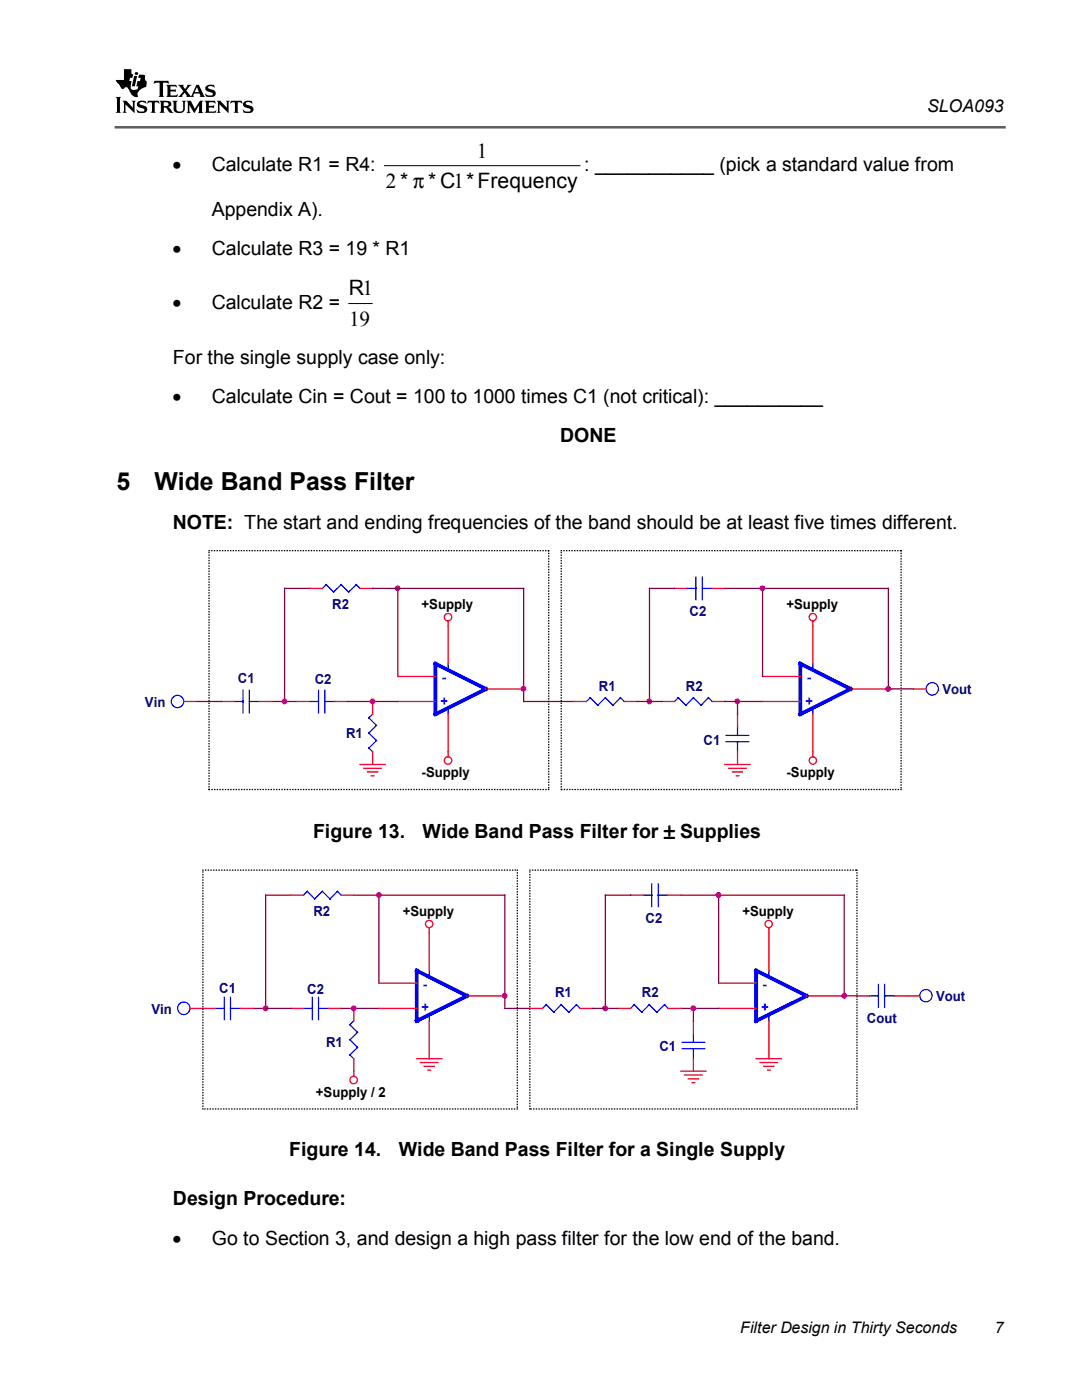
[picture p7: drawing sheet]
<svg xmlns="http://www.w3.org/2000/svg" width="216mm" height="279mm" viewBox="0 0 216 279" stroke-linecap="round" stroke-linejoin="round" font-family="sans-serif">
<g fill="#000">
<path d="M26.8 15.2h.6l-.5 2h-.6z" fill-rule="evenodd"/>
<path d="M24.7 13.8h1.5v.9l.4 .2-.2 .6h-.4l-.2 .7h.5l-.2 .8 .1 .8 .7 .1 .5-.1 .2-.6h-.4l.2-1h.5l.2-.7h-.5l.1-.6 1.3 .1-.1 .8 .4 .5v.5l-.2 .6h-.2a2.37 2.37 0 0 0-1.5 1.2l.2 .7a1.25 1.25 0 0 1-1.6-.8l-.3-.6a.57 .57 0 0 0-.5-.5 .57 .57 0 0 0-.6 .3 .89 .89 0 0 1-.8-.7l-.6-.7-.1-.3h1.6z" fill-rule="evenodd"/>
<path d="M30.8 16.1h2.8l.2 .6-.5-.2h-.6l-.2 .1v2.5l.2 .2h-1.1l.2-.1v-2.7h-.7l-.5 .2z" fill-rule="evenodd"/>
<path d="M33.2 16.9h2l.1 .6-.4-.3-.9 .1v.6h.9l.2-.1v.6l-.2-.2h-.9v.8l1 .1 .4-.3-.1 .5h-2.1l.2-.3v-1.7z" fill-rule="evenodd"/>
<path d="M35.5 16.9h1.2l-.2 .3 .4 .6 .5-.6-.1-.3h.9l-.4 .4-.6 .8 .9 1.1 .2-.3 .9-2h.5l1 2.2 .2 .2h-1.1l.2-.1-.2-.5h-1.1l-.1 .3 .1 .3h-1.6l.2-.2-.5-.6-.5 .6 .2 .2h-1l.5-.3 .6-.8z" fill-rule="evenodd"/>
<path d="M41.2 17.1l.6-.2 .7 .1 .2-.1 .1 .6-.5-.3h-.5l-.3 .2 .2 .3a1.45 1.45 0 0 1 1.4 1l-.3 .5-.4 .1h-1.2l-.3-.6 .7 .4 .8-.1a.37 .37 0 0 0 0-.5 .37 .37 0 0 0-.5-.1l-.1-.1a.72 .72 0 0 1-.7-.3 .72 .72 0 0 1 .1-.9z" fill-rule="evenodd"/>
<path d="M23.1 19.3h1l-.2 .3v2.7l.2 .2h-1l.2-.2v-2.7z" fill-rule="evenodd"/>
<path d="M24.4 20.1h.8l1.3 1.4v-1.2l-.2-.2h.8l-.2 .3v2.2l-1.9-1.8v1.4l.3 .3h-.9l.3-.4v-1.6z" fill-rule="evenodd"/>
<path d="M27.5 20.4l.5-.3h1l.2 .6-.7-.3-.5 .1a.22 .22 0 0 0-.2 .2 .22 .22 0 0 0 .2 .2h.2a1.15 1.15 0 0 1 1.2 1.1l-.1 .3-.5 .2-1.3 .1-.3-.8 .6 .5h.8l.1-.2a.43 .43 0 0 0-.1-.4 .43 .43 0 0 0-.4-.2 .71 .71 0 0 1-.8-.3 .71 .71 0 0 1 .1-.8z" fill-rule="evenodd"/>
<path d="M29.5 20.1h2.1l.2 .6-.4-.3h-.4l-.1 .1v1.8l.2 .2h-1l.2-.4v-1.5l-.1-.2h-.4l-.4 .3z" fill-rule="evenodd"/>
<path d="M31.8 20.1l1.6 .1a.6 .6 0 0 1 .8 .4v.4l-.7 .3 .4 .3 .7 .9a.97 .97 0 0 1-1.3-.8l-.2-.2h-.4v.9l.2 .1h-1.1l.3-.4v-1.6z" fill-rule="evenodd"/>
<path d="M34.4 20.1h1l-.2 .3v1.5l.1 .2 .4 .2 .6-.1 .2-.4v-1.4l-.2-.3h.8l-.2 .3v1.4a1.3 1.3 0 0 1-2 .5l-.3-.4v-1.6z" fill-rule="evenodd"/>
<path d="M37.2 20.1h.9l.8 1.6 1-1.6h.7l-.3 .3v1.9l.3 .3h-1.1l.2-.3v-1.3l-1 1.6-.9-1.6v1.3l.2 .3h-.8l.3-.3v-1.9z" fill-rule="evenodd"/>
<path d="M40.8 20.1h2.1l.1 .6-.4-.3h-.9v.7h.8l.2-.1v.6l-.1-.1h-.9v.7l1 .1 .4-.3-.1 .5h-2.2l.3-.4v-1.6z" fill-rule="evenodd"/>
<path d="M43.2 20.1h.8l1.3 1.4v-1.2l-.2-.2h.8l-.3 .3v2.2l-1.8-1.8v1.4l.2 .3h-.8l.3-.2v-1.9z" fill-rule="evenodd"/>
<path d="M46.1 20.1h2.1l.2 .6-.4-.3-.6 .1v1.8l.3 .2h-1.1l.3-.4v-1.5l-.1-.2h-.4l-.5 .3z" fill-rule="evenodd"/>
<path d="M48.8 20.2l.7-.1h.7l.2 .6-.7-.3h-.4a.24 .24 0 0 0-.2 .1 .24 .24 0 0 0 0 .3l.3 .2a1.07 1.07 0 0 1 1.2 1l-.1 .3-.5 .2-1.3 .1-.3-.8 .6 .5h.8a.36 .36 0 0 0 .2-.5 .36 .36 0 0 0-.4-.2 .99 .99 0 0 1-1.1-.9z" fill-rule="evenodd"/>
<circle cx="27.2" cy="14.6" r=".31"/>
</g>
<g fill="#fff">
<path d="M39.3 17.4l.4 1h-.9z"/>
<path d="M32.7 20.4l.8 .1 .1 .5-.3 .2h-.6z" fill-rule="evenodd"/>
</g>
<path d="M22.9 25.4h177.8" fill="none" stroke="#606060" stroke-width=".51"/>
<path d="M76.7 33.1h39M69.6 60.6h4.7" fill="none" stroke="#000" stroke-width=".2"/>
<g fill="none" stroke="#800040" stroke-width=".25">
<path d="M61.8 117.4h-5v22.6M74.4 117.4h30.1v22.6h10M79.4 117.4v17.6M134.6 117.4h-5v22.6M144.6 117.4h32.7v20.1h5M152.2 117.4v17.6M39.2 140h5M54.3 140h5M69.3 140h10.1M127.1 140h5M144.6 140h7.6M147.2 140v2.5"/>
<path d="M58.1 178.6h-5.1v22.7M70.6 178.6h30.1v22.7h5M75.6 178.6v17.6M125.8 178.6h-5v22.7M135.9 178.6h32.6v20.2h2.5M143.4 178.6v17.6M50.5 201.3h7.6M68.1 201.3h7.5M118.3 201.3h5M135.9 201.3h7.5M138.4 201.3v2.5"/>
</g>
<g fill="#f0f" stroke="#f0f" stroke-width=".25">
<circle cx="79.3" cy="117.4" r=".47"/>
<circle cx="129.5" cy="140" r=".48"/>
<circle cx="147.1" cy="140" r=".48"/>
<circle cx="177.2" cy="137.5" r=".49"/>
<circle cx="104.4" cy="137.5" r=".48"/>
<circle cx="152.1" cy="117.4" r=".48"/>
<circle cx="56.8" cy="140" r=".49"/>
<circle cx="74.3" cy="140" r=".49"/>
<circle cx="143.3" cy="178.6" r=".48"/>
<circle cx="53" cy="201.2" r=".49"/>
<circle cx="100.7" cy="198.7" r=".49"/>
<circle cx="70.6" cy="201.2" r=".49"/>
<circle cx="138.3" cy="201.2" r=".49"/>
<circle cx="75.6" cy="178.6" r=".49"/>
<circle cx="120.8" cy="201.2" r=".49"/>
<circle cx="168.4" cy="198.7" r=".48"/>
</g>
<g fill="none" stroke="#00f" stroke-width=".25">
<path d="M64.3 117.4l.8-.7 1.5 1.5 1.5-1.5 1.5 1.5 1.5-1.5 .8 .7M137.1 117.4h1.8M138.9 115.1v4.6M140.1 117.4h2M140.1 115.1v4.6M46.8 140h1.7M48.5 137.8v4.5M49.8 140h1.9M49.8 137.8v4.5M61.8 140h1.8M63.6 137.8v4.5M64.8 140h2"/>
<path d="M64.8 137.8v4.5M89.4 132.5v1.2M117 140l.8-.8 1.5 1.6 1.5-1.6 1.5 1.6 1.5-1.6 .8 .8M134.6 140l.8-.8 1.5 1.6 1.5-1.6 1.5 1.6 1.5-1.6 .7 .8M162.2 132.5v1.2M74.4 142.5l-.8 .8 1.5 1.5-1.5 1.5 1.5 1.5-1.5 1.5 .8 .7M89.4 141.3v1.2M144.9 148h4.5M144.9 146.8h4.5M147.2 145v1.8M147.2 148v2M162.2 141.3v1.2"/>
<path d="M60.6 178.6l.7-.7 1.5 1.5 1.5-1.5 1.5 1.5 1.5-1.5 .8 .7M128.3 178.6h1.8M130.1 176.4v4.5M131.3 178.6h2M131.3 176.4v4.5M44.8 199v4.5M46 199v4.5M62.3 199v4.5M63.6 199v4.5M85.7 193.7v1.3M153.4 193.7v1.3M173.5 198.8h1.8"/>
<path d="M175.3 196.5v4.5M176.5 198.8h2M176.5 196.5v4.5M43 201.3h1.8M46 201.3h2M60.6 201.3h1.7M63.6 201.3h2M70.6 203.8l-.8 .7 1.5 1.5-1.5 1.5 1.5 1.5-1.5 1.5 .8 .8M85.7 202.5v1.3M108.3 201.3l.7-.8 1.5 1.5 1.5-1.5 1.5 1.5 1.5-1.5 .8 .8M125.8 201.3l.7-.8 1.6 1.5 1.5-1.5 1.5 1.5 1.5-1.5 .7 .8M136.1 209.3h4.5"/>
<path d="M136.1 208h4.5M138.4 206.3v1.7M138.4 209.3v2M153.4 202.5v1.3"/>
<circle cx="186" cy="137.5" r="1.24"/>
<circle cx="35.4" cy="140" r="1.24"/>
<circle cx="184.8" cy="198.7" r="1.23"/>
<circle cx="36.7" cy="201.2" r="1.24"/>
</g>
<g fill="none" stroke="#f00" stroke-width=".25">
<path d="M61.8 117.4h2.5M71.9 117.4h2.5M134.6 117.4h2.5M142.1 117.4h2.5M36.7 140h2.5M44.2 140h2.6M51.7 140h2.6M59.3 140h2.5M66.8 140h2.5M74.4 140v2.5M79.4 140h7.5M79.4 135h7.5"/>
<path d="M89.4 124v8.5M97 137.5h7.5M114.5 140h2.5M124.6 140h2.5M132.1 140h2.5M142.1 140h2.5M152.2 140h7.5M152.2 135h7.5M162.2 124v8.5M169.7 137.5h7.6M182.3 137.5h2.5M71.9 152.6h4.9"/>
<path d="M72.6 153.3h3.5M73.3 154.1h2.1M74.1 154.8h.5M74.4 150v2.6M89.4 142.5v8.5M144.6 152.6h5.1M145.4 153.3h3.5M146.1 154.1h2M146.9 154.8h.5M147.2 142.5v2.5M147.2 150v2.6M162.2 142.5v8.5"/>
<path d="M58.1 178.6h2.5M68.1 178.6h2.5M125.8 178.6h2.5M133.3 178.6h2.6M75.6 196.2h7.6M85.7 185.2v8.5M93.2 198.8h7.5M143.4 196.2h7.5M153.4 185.2v8.5M161 198.8h7.5M171 198.8h2.5M178.5 198.8h5"/>
<path d="M37.9 201.3h5.1M48 201.3h2.5M58.1 201.3h2.5M65.6 201.3h2.5M70.6 201.3v2.5M70.6 211.3v3.5M75.6 201.3h7.6M83.2 211.3h5M83.9 212h3.5M84.6 212.8h2.1M85.4 213.6h.5M85.7 203.8v7.5"/>
<path d="M105.7 201.3h2.6M115.8 201.3h2.5M123.3 201.3h2.5M133.3 201.3h2.6M135.9 213.8h5M136.6 214.5h3.5M137.3 215.3h2.1M138.1 216.1h.5M138.4 203.8v2.5M138.4 211.3v2.5M143.4 201.3h7.5M150.9 211.3h5"/>
<path d="M151.7 212h3.5M152.4 212.8h2M153.2 213.6h.5M153.4 203.8v7.5"/>
<circle cx="89.4" cy="123.2" r=".75"/>
<circle cx="162.2" cy="123.2" r=".73"/>
<circle cx="89.4" cy="151.8" r=".75"/>
<circle cx="162.2" cy="151.8" r=".73"/>
<circle cx="85.6" cy="184.4" r=".74"/>
<circle cx="153.4" cy="184.4" r=".72"/>
<circle cx="70.6" cy="215.5" r=".75"/>
</g>
<path d="M86.9 132.5l10.1 5-10.1 5zM159.7 132.5l10 5-10 5zM83.2 193.7l10 5.1-10 5zM150.9 193.7l10.1 5.1-10.1 5z" fill="none" stroke="#00f" stroke-width=".75"/>
<g fill="none" stroke="#000" stroke-width=".25" stroke-dasharray="0 .5">
<path d="M41.7 109.9h67.8M109.5 109.9v47.7M112 109.9h67.8M179.8 109.9v47.7M41.7 157.6v-47.7M109.5 157.6h-67.8M112 157.6v-47.7M179.8 157.6h-67.8M40.5 173.7h62.7M103.2 173.7v47.6M105.7 173.7h65.3M171 173.7v47.6"/>
<path d="M40.5 221.3v-47.6M103.2 221.3h-62.7M105.7 221.3v-47.6M171 221.3h-65.3"/>
</g>
<g font-size="5">
<text x="23.2" y="97.9">5</text>
<text x="30.8" y="97.9">Wide Band Pass Filter</text>
</g>
<g font-size="4.2">
<text x="95.1" y="31.5">1</text>
<text x="77" y="37.5">2 * π * C1*Frequency</text>
<text x="69.6" y="59">R1</text>
<text x="69.7" y="65">19</text>
</g>
<g font-size="3.9">
<text x="34.4" y="34.1">•</text>
<text x="42.3" y="34.1">Calculate R1 = R4:</text>
<text x="116.6" y="34.1">: ___________ (pick a standard value from</text>
<text x="42.3" y="43">Appendix A).</text>
<text x="34.4" y="50.9">•</text>
<text x="42.3" y="50.9">Calculate R3 = 19 * R1</text>
<text x="34.4" y="61.6">•</text>
<text x="42.3" y="61.6">Calculate R2 =</text>
<text x="34.5" y="72.7">For the single supply case only:</text>
<text x="34.4" y="80.5">•</text>
<text x="42.3" y="80.5">Calculate Cin = Cout = 100 to 1000 times C1 (not critical): __________</text>
<text x="111.8" y="88.2">DONE</text>
<text x="34.5" y="105.7">NOTE: The start and ending frequencies of the band should be at least five times different.</text>
<text x="62.5" y="167.3">Figure 13.</text>
<text x="84.3" y="167.3">Wide Band Pass Filter for ± Supplies</text>
<text x="57.7" y="230.8">Figure 14.</text>
<text x="79.6" y="230.8">Wide Band Pass Filter for a Single Supply</text>
<text x="34.5" y="240.6">Design Procedure:</text>
<text x="34.4" y="248.5">•</text>
<text x="42.3" y="248.5">Go to Section 3, and design a high pass filter for the low end of the band.</text>
</g>
<text font-size="3.5" x="185" y="22.3">SLOA093</text>
<g font-size="3.2">
<text x="147.7" y="266">Filter Design in Thirty Seconds</text>
<text x="198.5" y="266">7</text>
</g>
<g font-size="2.8" fill="#000080">
<text x="66.3" y="121.5">R2</text>
<text x="137.6" y="123">C2</text>
<text x="47.5" y="136.3">C1</text>
<text x="62.8" y="136.6">C2</text>
<text x="119.5" y="137.8">R1</text>
<text x="136.9" y="137.8">R2</text>
<text x="28.9" y="141.1">Vin</text>
<text x="188.1" y="138.6">Vout</text>
<text x="69.1" y="147.4">R1</text>
<text x="140.4" y="148.6">C1</text>
<text x="62.5" y="182.8">R2</text>
<text x="128.8" y="184.2">C2</text>
<text x="30.2" y="202.3">Vin</text>
<text x="43.7" y="198.1">C1</text>
<text x="61.3" y="198.3">C2</text>
<text x="110.8" y="199.1">R1</text>
<text x="128.1" y="199.1">R2</text>
<text x="186.8" y="199.8">Vout</text>
<text x="65.1" y="208.9">R1</text>
<text x="131.6" y="209.8">C1</text>
<text x="173" y="204.1">Cout</text>
</g>
<g font-size="2.8">
<text x="84.1" y="121.5">+Supply</text>
<text x="156.9" y="121.5">+Supply</text>
<text x="84.1" y="155.2">-Supply</text>
<text x="156.9" y="155.2">-Supply</text>
<text x="80.4" y="182.8">+Supply</text>
<text x="148.1" y="182.8">+Supply</text>
<text x="63" y="218.9">+Supply / 2</text>
</g>
<g font-size="2.8" fill="#00f">
<text x="88.2" y="136.1">-</text>
<text x="161" y="136.1">-</text>
<text x="87.9" y="140.8">+</text>
<text x="160.7" y="140.8">+</text>
<text x="84.4" y="197.3">-</text>
<text x="152.2" y="197.3">-</text>
<text x="84.1" y="202.1">+</text>
<text x="151.9" y="202.1">+</text>
</g>
</svg>
